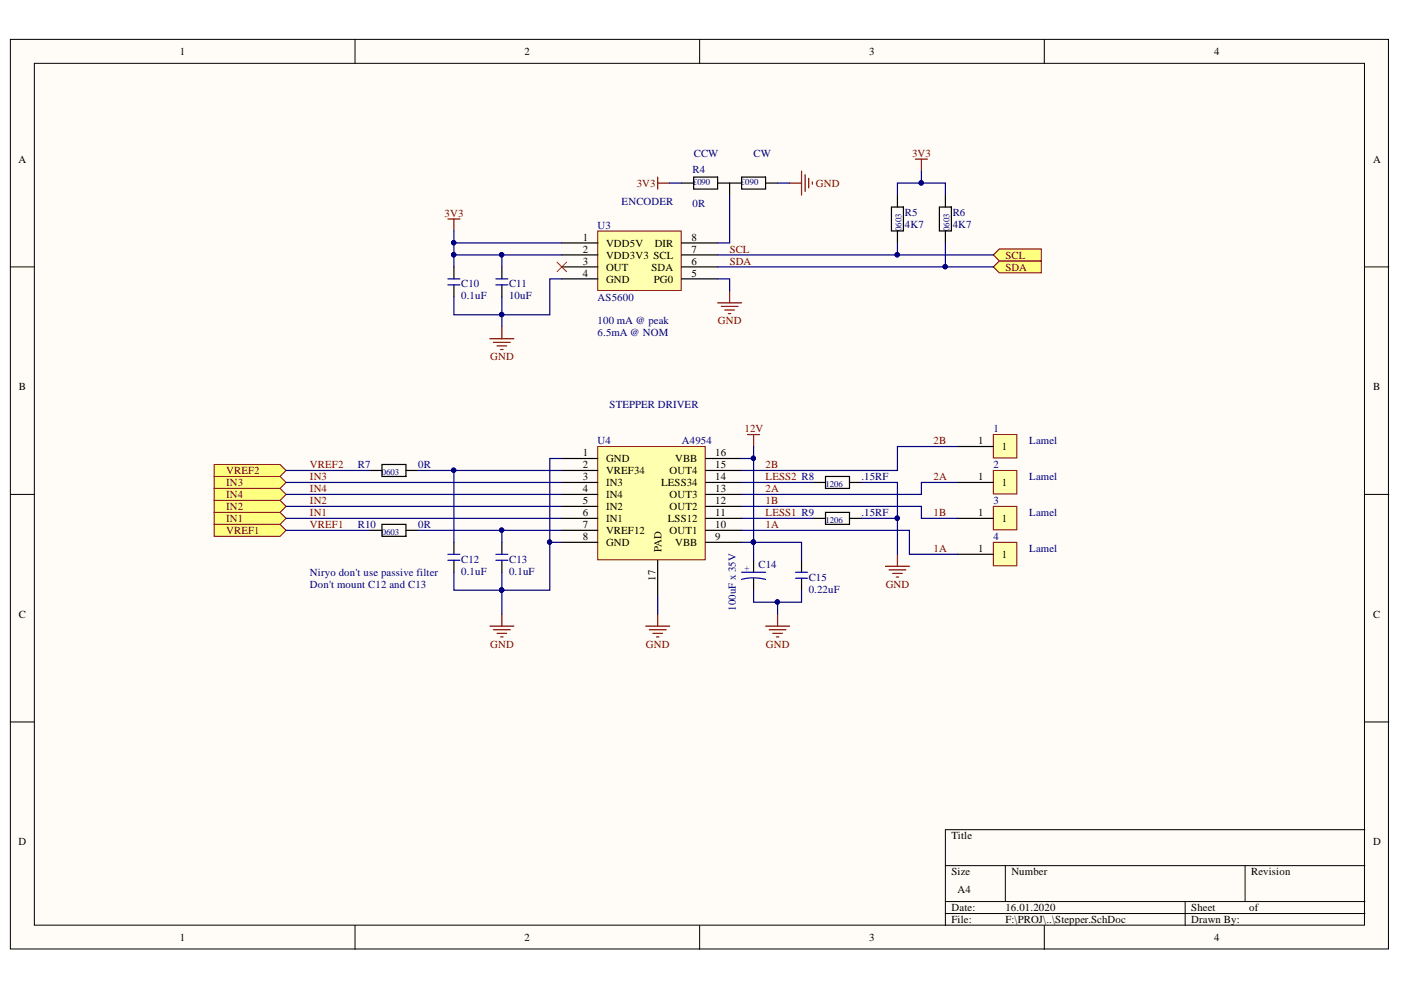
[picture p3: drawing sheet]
<svg xmlns="http://www.w3.org/2000/svg" width="297mm" height="210mm" viewBox="0 0 297 210" stroke-linecap="round" stroke-linejoin="round" font-family="sans-serif">
<g fill="#fffcf8" stroke="#000" stroke-width=".21">
<path d="M2.2 8.3h292.2v192.9h-292.2z"/>
<path d="M7.3 13.4h282v182.8h-282z"/>
</g>
<g fill="none" stroke="#000" stroke-width=".21">
<path d="M75.3 8.3v5.1M148.3 8.3v5.1M221.4 8.3v5.1M2.2 56.6h5.1M289.4 56.6h5.1M2.2 104.8h5.1M289.4 104.8h5.1M2.2 153.1h5.1M289.4 153.1h5.1M289.4 175.9h-89v20.3M75.3 196.2v5.1M148.3 196.2v5.1"/>
<path d="M200.4 183.5h89M200.4 191.2h89M200.4 193.7h89M213.1 183.5v7.7M221.4 196.2v5.1M251.3 191.2v5M264 183.5v7.7"/>
</g>
<path d="M95 46.4h2.5M96.2 46.4v2.6M103.9 71.8h5M104.6 72.6h3.6M105.4 73.3h2M106.1 74.1h.6M106.4 69.3v2.5M152.2 64.2h5M152.9 65h3.6M153.7 65.7h2M154.4 66.5h.5M154.7 61.7v2.5" fill="none" stroke="#800000" stroke-width=".25"/>
<path d="M126.7 49h17.7v12.6h-17.7z" fill="#ffffb0" stroke="#800000" stroke-width=".21"/>
<g fill="none" stroke="#000" stroke-width=".25">
<path d="M96.2 56.6v2.5M119.1 51.5h7.6M119.1 54.1h7.6M119.1 56.6h7.6M119.1 59.1h7.6M144.5 51.5h7.7M144.5 54.1h7.7M144.5 56.6h7.7M144.5 59.1h7.7M189 43.9h2.5v5.1h-2.5zM190.3 41.4v2.5M190.3 49v2.5"/>
<path d="M199.2 43.9h2.5v5.1h-2.5zM200.4 41.4v2.5M200.4 49v2.5M96.2 60.4v2.5"/>
</g>
<path d="M95 59.1h2.5M95 60.4h2.5" fill="none" stroke="#0000bf" stroke-width=".25"/>
<path d="M118.1 55.6l2 2M120.1 55.6l-2 2" fill="none" stroke="#f00" stroke-width=".21"/>
<path d="M194.1 33.7h2.5M195.4 33.7v2.6" fill="none" stroke="#800000" stroke-width=".25"/>
<g fill="#ffff80" stroke="#800000" stroke-width=".21">
<path d="M210.6 56.6l1.3-1.3h8.9v2.6h-8.9z" fill-rule="evenodd"/>
<path d="M210.6 54.1l1.3-1.3h8.9v2.5h-8.9z" fill-rule="evenodd"/>
<path d="M45.4 108.6h14l1.3 1.3-1.3 1.3h-14z" fill-rule="evenodd"/>
<path d="M45.4 106.1h14l1.3 1.3-1.3 1.2h-14z" fill-rule="evenodd"/>
<path d="M45.4 101h14l1.3 1.3-1.3 1.3h-14z" fill-rule="evenodd"/>
<path d="M45.4 103.6h14l1.3 1.2-1.3 1.3h-14z" fill-rule="evenodd"/>
<path d="M45.4 111.2h14l1.3 1.2-1.3 1.3h-14z" fill-rule="evenodd"/>
<path d="M45.4 98.5h14l1.3 1.3-1.3 1.2h-14z" fill-rule="evenodd"/>
</g>
<path d="M158.5 92.1h2.5M159.8 92.1v2.6" fill="none" stroke="#800000" stroke-width=".25"/>
<path d="M106.4 56.6v2.5M106.4 60.4v2.5" fill="none" stroke="#000" stroke-width=".25"/>
<path d="M105.1 59.1h2.6M105.1 60.4h2.6" fill="none" stroke="#0000bf" stroke-width=".25"/>
<path d="M126.7 94.7h22.8v24h-22.8z" fill="#ffffb0" stroke="#800000" stroke-width=".21"/>
<g fill="none" stroke="#000" stroke-width=".25">
<path d="M119.1 97.2h7.6M119.1 99.8h7.6M149.6 97.2h7.6M149.6 99.8h7.6M119.1 102.3h7.6M119.1 104.8h7.6M119.1 107.4h7.6M119.1 109.9h7.6M119.1 112.4h7.6M119.1 115h7.6M139.4 118.8v7.6M149.6 102.3h7.6"/>
<path d="M149.6 104.8h7.6M149.6 107.4h7.6M149.6 109.9h7.6M149.6 112.4h7.6M149.6 115h7.6M169.9 118.8v2.5M169.9 122.6v2.5"/>
</g>
<path d="M136.9 132.8h5.1M137.7 133.5h3.5M138.4 134.3h2.1M139.2 135h.5M139.4 130.2v2.6M162.3 132.8h5.1M163.1 133.5h3.5M163.8 134.3h2.1M164.6 135h.5M164.9 130.2v2.6" fill="none" stroke="#800000" stroke-width=".25"/>
<path d="M168.7 122.6h2.5M168.7 121.3h2.5" fill="none" stroke="#0000bf" stroke-width=".25"/>
<path d="M210.6 92.1h5v5h-5z" fill="#ffffb0" stroke="#800000" stroke-width=".21"/>
<path d="M203 94.7h7.6" fill="none" stroke="#000" stroke-width=".25"/>
<path d="M210.6 99.8h5v4.9h-5z" fill="#ffffb0" stroke="#800000" stroke-width=".21"/>
<path d="M203 102.3h7.6" fill="none" stroke="#000" stroke-width=".25"/>
<path d="M210.6 107.4h5v4.9h-5z" fill="#ffffb0" stroke="#800000" stroke-width=".21"/>
<path d="M203 109.9h7.6" fill="none" stroke="#000" stroke-width=".25"/>
<path d="M210.6 115h5v5h-5z" fill="#ffffb0" stroke="#800000" stroke-width=".21"/>
<g fill="none" stroke="#000" stroke-width=".25">
<path d="M144.5 38.8h2.6M147.1 37.5h5.1v2.6h-5.1zM152.2 38.8h5M154.7 38.8v2.6M157.2 37.5h5.1v2.6h-5.1zM162.3 38.8h2.6M78.4 99.8h2.6M81 98.5h5.1v2.5h-5.1zM86.1 99.8h2.5M78.4 112.4h2.6M81 111.2h5.1v2.5h-5.1zM86.1 112.4h2.5"/>
<path d="M96.2 115v2.5M96.2 118.8v2.5M106.4 115v2.5M106.4 118.8v2.5M159.8 118.8v2.5M172.5 102.3h2.5M172.5 109.9h2.5M175 101h5.1v2.6h-5.1zM175 108.6h5.1v2.6h-5.1zM180.1 102.3h2.5M180.1 109.9h2.5M203 117.5h7.6"/>
<path d="M159.8 122.6v2.5"/>
</g>
<path d="M95 118.8h2.5M95 117.5h2.5M105.1 118.8h2.6M105.1 117.5h2.6M157.2 122.9a9.8 9.8 0 0 1 5.1 0M157.2 121.3h5.1" fill="none" stroke="#0000bf" stroke-width=".25"/>
<g fill="none" stroke="#800000" stroke-width=".25">
<path d="M139.4 37.5v2.6M139.4 38.8h2.6M167.4 38.8h2.5M169.9 36.3v5.1M170.7 37v3.6M171.5 37.8v2M172.2 38.6v.5M190.3 117.5v2.6M103.9 132.8h5M104.6 133.5h3.6M105.4 134.3h2M106.1 135h.6"/>
<path d="M106.4 130.2v2.6M187.7 120.1h5.1M188.5 120.8h3.6M189.3 121.6h2M190 122.3h.5"/>
</g>
<g fill="none" stroke="#000080" stroke-width=".25">
<path d="M142 38.8h2.5M164.9 38.8h2.5M195.4 36.3v2.5M96.2 54.1h22.9M96.2 49v7.6M96.2 51.5h22.9M106.4 54.1v2.5M119.1 59.1h-2.5v7.6h-20.4v-3.8M152.2 59.1h2.5v2.6M154.7 41.4v10.1h-2.5M190.3 51.5v2.6h-38.1M190.3 41.4v-2.6h10.1v2.6"/>
<path d="M190.3 54.1h20.3M200.4 51.5v5.1h-48.2M200.4 56.6h10.2M106.4 62.9v6.4M60.7 99.8h17.7M88.6 99.8h30.5M96.2 99.8v15.2M119.1 97.2h-2.5v17.8M159.8 94.7v2.5h-2.6M159.8 97.2v17.8h10.1v3.8M203 94.7h-12.7v5.1h-33.1M60.7 109.9h58.4"/>
<path d="M60.7 107.4h58.4M60.7 104.8h58.4M60.7 102.3h58.4M60.7 112.4h17.7M88.6 112.4h30.5M106.4 112.4v2.6M119.1 115h-2.5v10.1h-20.4v-3.8M157.2 107.4h38.2v2.5h7.6M157.2 115h2.6v3.8M157.2 112.4h35.6v5.1h10.2M157.2 109.9h15.3M157.2 102.3h15.3"/>
<path d="M182.6 102.3h7.7v7.6h-7.7M190.3 109.9v7.6M203 102.3h-7.6v2.5h-38.2M106.4 121.3v8.9M139.4 126.4v3.8M159.8 125.1v2.6h10.1v-2.6M164.9 127.7v2.5"/>
</g>
<g fill="#000080" stroke="#000080" stroke-width=".21">
<circle cx="96.2" cy="51.5" r=".46"/>
<circle cx="190.2" cy="54" r=".46"/>
<circle cx="200.4" cy="56.5" r=".46"/>
<circle cx="195.3" cy="38.8" r=".46"/>
<circle cx="159.7" cy="97.2" r=".46"/>
<circle cx="106.3" cy="54" r=".46"/>
<circle cx="106.4" cy="66.7" r=".46"/>
<circle cx="190.2" cy="109.9" r=".46"/>
<circle cx="159.7" cy="114.9" r=".46"/>
<circle cx="116.5" cy="114.9" r=".46"/>
<circle cx="96.2" cy="99.7" r=".46"/>
<circle cx="106.4" cy="112.4" r=".46"/>
<circle cx="106.3" cy="125.1" r=".46"/>
<circle cx="164.8" cy="127.6" r=".46"/>
<circle cx="96.2" cy="54" r=".46"/>
</g>
<g font-size="2.3">
<text x="38.1" y="11.7">1</text>
<text x="111.2" y="11.7">2</text>
<text x="184.3" y="11.7">3</text>
<text x="257.4" y="11.7">4</text>
<text x="3.9" y="34.5">A</text>
<text x="291.1" y="34.5">A</text>
<text x="123.6" y="51">1</text>
<text x="123.6" y="53.6">2</text>
<text x="128.5" y="52.3">VDD5V</text>
<text x="138.8" y="52.3">DIR</text>
<text x="146.6" y="53.6">7</text>
<text x="146.6" y="51">8</text>
<text x="123.6" y="56.1">3</text>
<text x="123.6" y="58.7">4</text>
<text x="128.5" y="54.8">VDD3V3 SCL</text>
<text x="128.5" y="57.4">OUT</text>
<text x="128.5" y="59.9">GND</text>
<text x="138.1" y="57.4">SDA</text>
<text x="138.6" y="59.9">PG0</text>
<text x="146.6" y="58.7">5</text>
<text x="146.6" y="56.1">6</text>
<text x="4" y="82.7">B</text>
<text x="291.1" y="82.7">B</text>
<text x="207.4" y="94.1">1</text>
<text x="212.4" y="95.4">1</text>
<text x="123.6" y="96.7">1</text>
<text x="123.6" y="99.2">2</text>
<text x="123.6" y="101.8">3</text>
<text x="128.5" y="98">GND</text>
<text x="128.5" y="100.5">VREF34</text>
<text x="141.9" y="100.5">OUT4</text>
<text x="143.1" y="98">VBB</text>
<text x="151.7" y="101.8">14</text>
<text x="151.7" y="99.2">15</text>
<text x="151.7" y="96.7">16</text>
<text x="207.4" y="101.8">1</text>
<text x="123.6" y="104.4">4</text>
<text x="123.6" y="106.9">5</text>
<text x="128.5" y="103">IN3</text>
<text x="128.5" y="105.6">IN4</text>
<text x="140.2" y="103">LESS34</text>
<text x="141.9" y="105.6">OUT3</text>
<text x="151.7" y="106.9">12</text>
<text x="151.7" y="104.4">13</text>
<text x="212.4" y="103">1</text>
<text x="123.6" y="109.4">6</text>
<text x="123.6" y="112">7</text>
<text x="128.5" y="108.2">IN2</text>
<text x="128.5" y="110.7">IN1</text>
<text x="128.5" y="113.2">VREF12</text>
<text x="141.6" y="110.7">LSS12</text>
<text x="141.9" y="113.2">OUT1</text>
<text x="141.9" y="108.2">OUT2</text>
<text x="151.7" y="112">10</text>
<text x="151.7" y="109.4">11</text>
<text x="207.4" y="109.4">1</text>
<text x="212.4" y="110.7">1</text>
<text x="123.6" y="114.5">8</text>
<text x="128.5" y="115.8">GND</text>
<text x="140.2" y="117.1" transform="rotate(-90 140.2 117.1)">PAD</text>
<text x="143.1" y="115.8">VBB</text>
<text x="151.7" y="114.5">9</text>
<text x="207.4" y="117.1">1</text>
<text x="212.4" y="118.3">1</text>
<text x="139" y="123.1" transform="rotate(-90 139 123.1)">17</text>
<text x="4" y="131">C</text>
<text x="291.1" y="131">C</text>
<text x="3.9" y="179.3">D</text>
<text x="201.7" y="178">Title</text>
<text x="291.1" y="179.3">D</text>
<text x="201.7" y="185.6">Size</text>
<text x="214.4" y="185.6">Number</text>
<text x="265.3" y="185.6">Revision</text>
<text x="203" y="189.4">A4</text>
<text x="201.7" y="193.2">Date:</text>
<text x="201.7" y="195.7">File:</text>
<text x="213.2" y="193.2">16.01.2020</text>
<text x="213.2" y="195.7">F:\PROJ\..\Stepper.SchDoc</text>
<text x="252.6" y="193.2">Sheet</text>
<text x="252.6" y="195.7">Drawn By:</text>
<text x="264.9" y="193.2">of</text>
<text x="38.1" y="199.5">1</text>
<text x="111.2" y="199.5">2</text>
<text x="184.3" y="199.5">3</text>
<text x="257.4" y="199.5">4</text>
</g>
<g font-size="2.3" fill="#000080">
<text x="147.1" y="33.2">CCW</text>
<text x="159.8" y="33.2">CW</text>
<text x="146.8" y="36.8">R4</text>
<text x="131.8" y="43.4">ENCODER</text>
<text x="146.8" y="43.9">0R</text>
<text x="191.8" y="45.7">R5</text>
<text x="202" y="45.7">R6</text>
<text x="126.7" y="48.5">U3</text>
<text x="191.8" y="48.3">4K7</text>
<text x="202" y="48.3">4K7</text>
<text x="97.8" y="60.9">C10</text>
<text x="97.8" y="63.5">0.1uF</text>
<text x="107.9" y="60.9">C11</text>
<text x="107.9" y="63.5">10uF</text>
<text x="126.7" y="63.7">AS5600</text>
<text x="126.7" y="68.8">100 mA @ peak</text>
<text x="126.7" y="71.3">6.5mA @ NOM</text>
<text x="129.2" y="86.5">STEPPER DRIVER</text>
<text x="126.7" y="94.1">U4</text>
<text x="144.6" y="94.1">A4954</text>
<text x="210.6" y="91.6">1</text>
<text x="218.2" y="94.1">Lamel</text>
<text x="75.9" y="99.2">R7</text>
<text x="88.6" y="99.2">0R</text>
<text x="182.6" y="101.8">.15RF</text>
<text x="210.6" y="99.2">2</text>
<text x="218.2" y="101.8">Lamel</text>
<text x="210.6" y="106.9">3</text>
<text x="75.9" y="112">R10</text>
<text x="88.6" y="112">0R</text>
<text x="182.6" y="109.4">.15RF</text>
<text x="218.2" y="109.4">Lamel</text>
<text x="97.8" y="119.3">C12</text>
<text x="107.9" y="119.3">C13</text>
<text x="210.6" y="114.5">4</text>
<text x="218.2" y="117.1">Lamel</text>
<text x="65.7" y="122.1">Niryo don't use passive filter</text>
<text x="65.7" y="124.7">Don't mount C12 and C13</text>
<text x="97.8" y="121.9">0.1uF</text>
<text x="107.9" y="121.9">0.1uF</text>
<text x="160.8" y="120.3">C14</text>
<text x="171.5" y="123.1">C15</text>
<text x="171.5" y="125.7">0.22uF</text>
<text x="156" y="129.5" transform="rotate(-90 156 129.5)">100uF x 35V</text>
</g>
<g font-size="2.3" fill="#800000">
<text x="193.4" y="33.2">3V3</text>
<text x="135" y="39.6">3V3</text>
<text x="173" y="39.6">GND</text>
<text x="94.2" y="46">3V3</text>
<text x="154.7" y="53.6">SCL</text>
<text x="154.7" y="56.1">SDA</text>
<text x="213.2" y="57.4">SDA</text>
<text x="213.2" y="54.8">SCL</text>
<text x="152.2" y="68.8">GND</text>
<text x="104" y="76.4">GND</text>
<text x="157.8" y="91.6">12V</text>
<text x="197.9" y="94.1">2B</text>
<text x="48" y="100.5">VREF2</text>
<text x="65.7" y="101.8">IN3</text>
<text x="65.7" y="99.2">VREF2</text>
<text x="162.3" y="99.2">2B</text>
<text x="162.3" y="101.8">LESS2 R8</text>
<text x="197.9" y="101.8">2A</text>
<text x="48" y="103">IN3</text>
<text x="48" y="105.6">IN4</text>
<text x="65.7" y="106.9">IN2</text>
<text x="65.7" y="104.4">IN4</text>
<text x="162.3" y="106.9">1B</text>
<text x="162.3" y="104.4">2A</text>
<text x="48" y="110.7">IN1</text>
<text x="48" y="108.2">IN2</text>
<text x="48" y="113.2">VREF1</text>
<text x="65.7" y="109.4">IN1</text>
<text x="65.7" y="112">VREF1</text>
<text x="162.3" y="112">1A</text>
<text x="162.3" y="109.4">LESS1 R9</text>
<text x="197.9" y="109.4">1B</text>
<text x="197.9" y="117.1">1A</text>
<text x="187.8" y="124.7">GND</text>
<text x="104" y="137.3">GND</text>
<text x="136.9" y="137.3">GND</text>
<text x="162.4" y="137.3">GND</text>
</g>
<g font-size="1.9" fill="#000080">
<text x="150.6" y="37.9" transform="rotate(-180 150.6 37.9)">0603</text>
<text x="160.8" y="37.9" transform="rotate(-180 160.8 37.9)">0603</text>
<text x="191.2" y="48.9" transform="rotate(-90 191.2 48.9)">0603</text>
<text x="201.3" y="48.9" transform="rotate(-90 201.3 48.9)">0603</text>
<text x="80.9" y="100.7">0603</text>
<text x="175" y="103.2">1206</text>
<text x="80.9" y="113.3">0603</text>
<text x="175" y="110.8">1206</text>
<text x="158.9" y="121.1" transform="rotate(-90 158.9 121.1)">+</text>
</g>
</svg>
